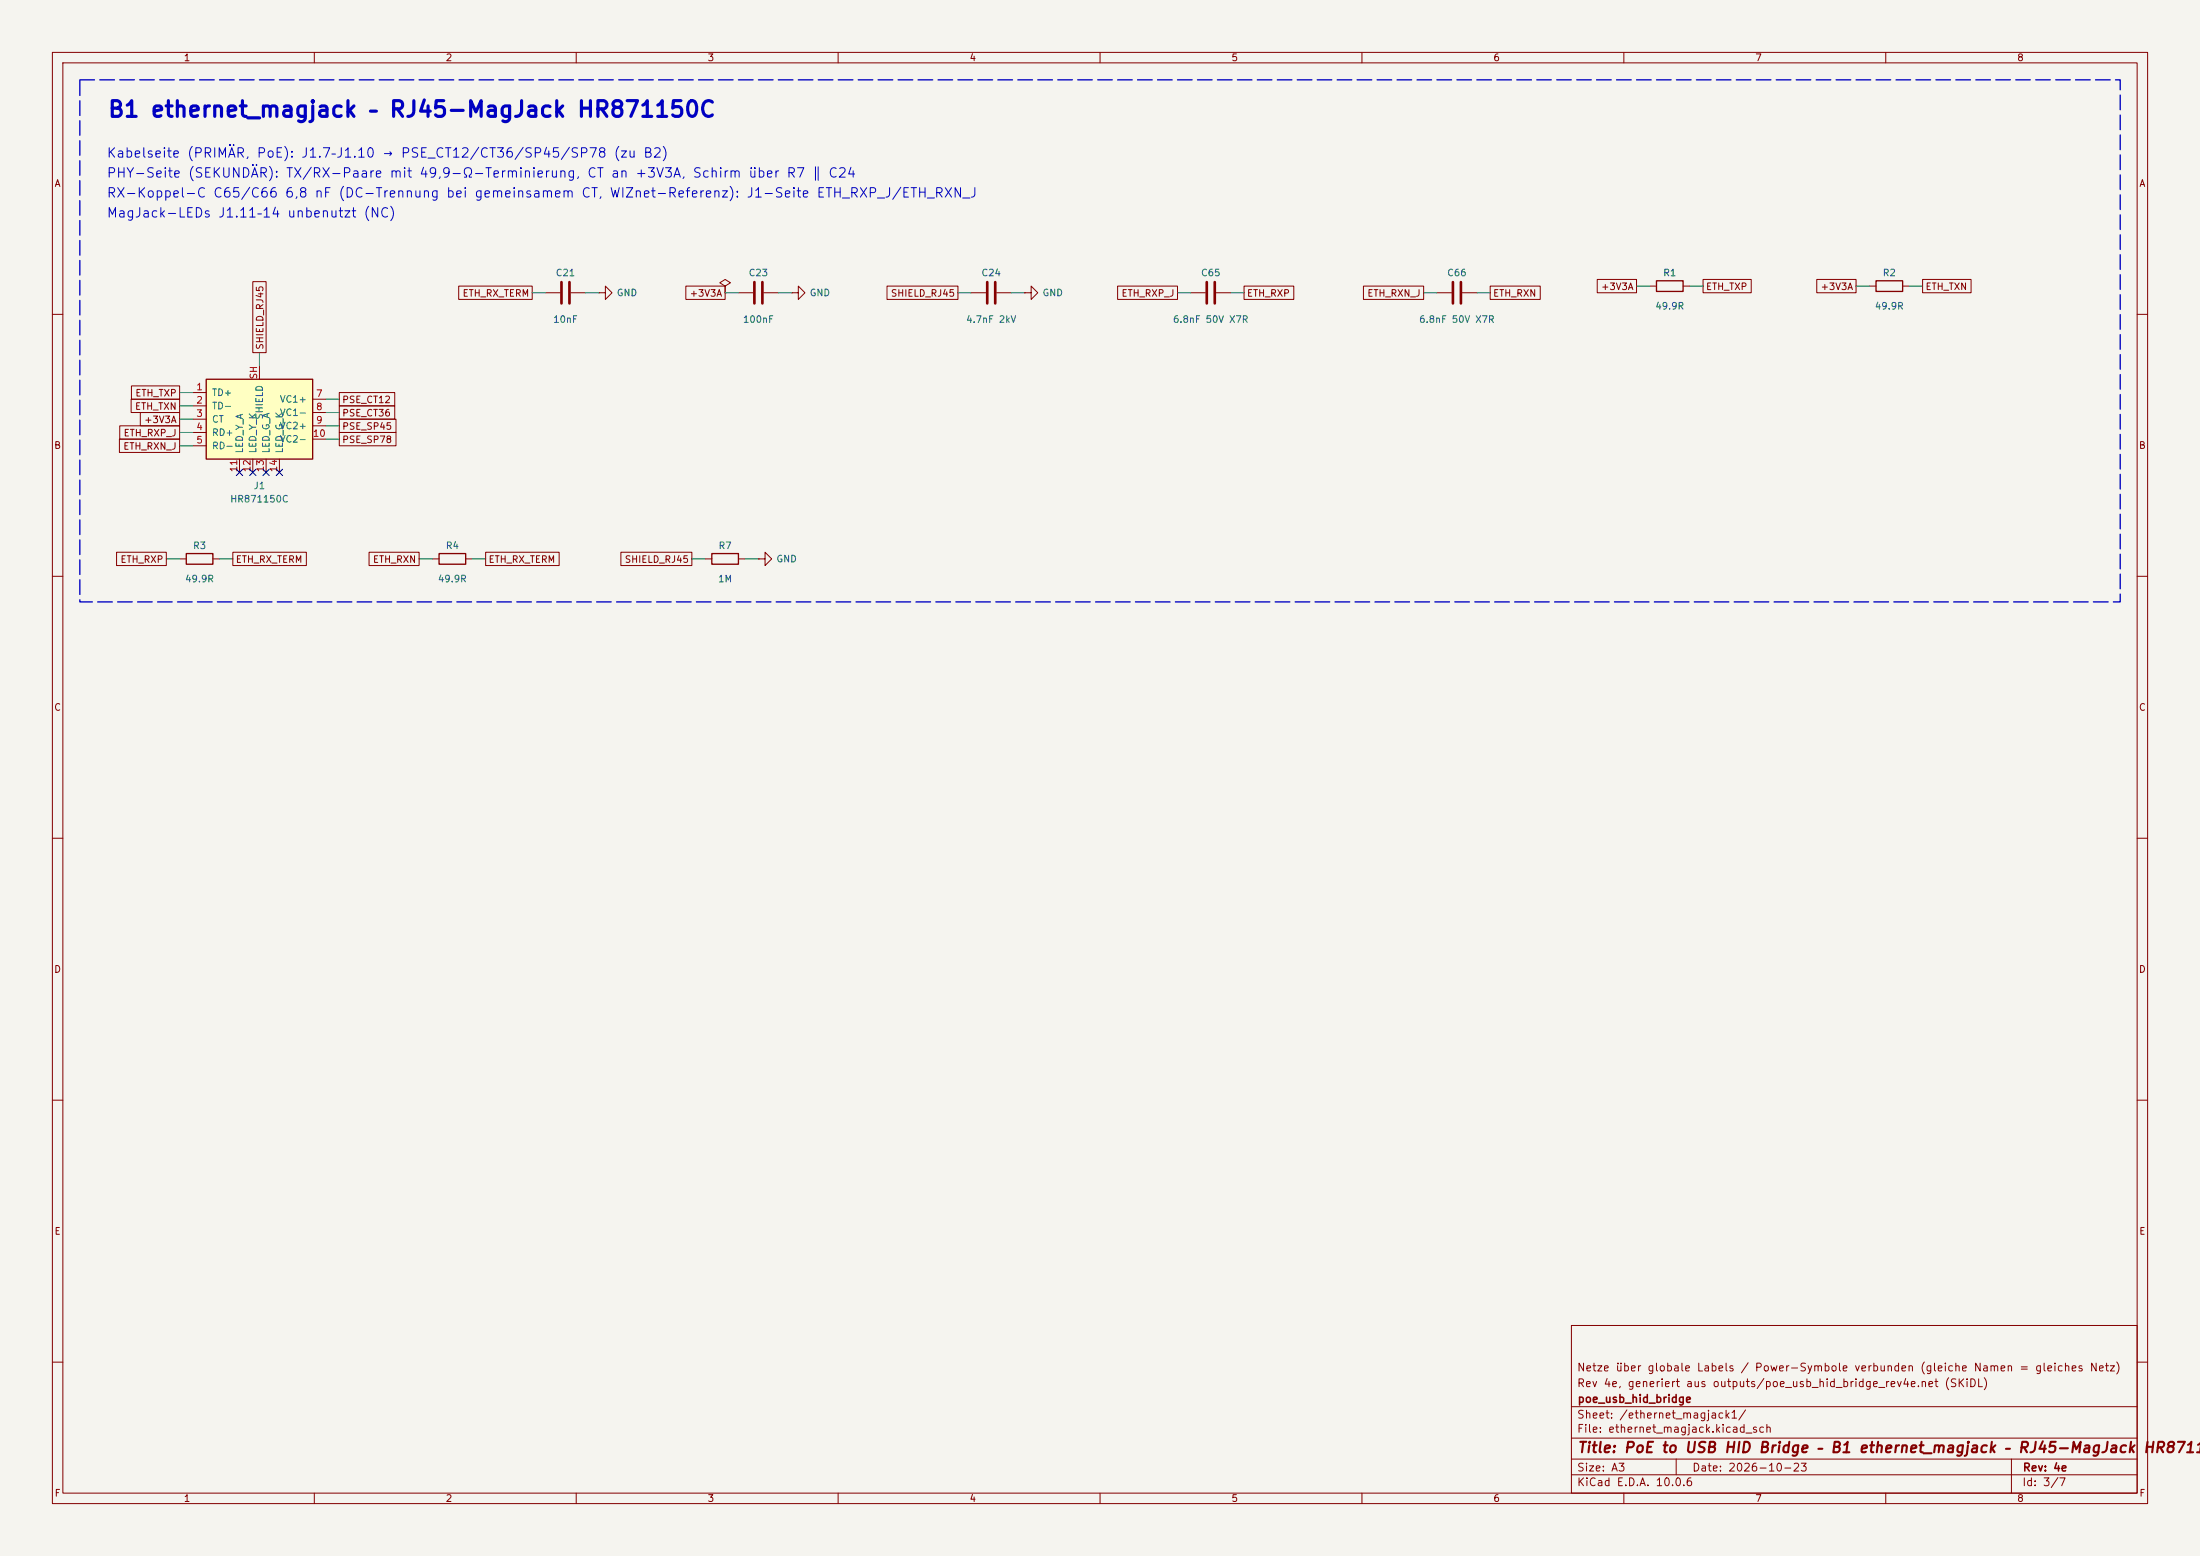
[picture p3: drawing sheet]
(kicad_sch
 (version 20250114)
 (generator "eeschema")
 (generator_version "9.0")
 (paper "A3")
 (title_block
  (title "PoE to USB HID Bridge – B1 ethernet_magjack – RJ45-MagJack HR871150C")
  (date "2026-10-23")
  (rev "4e")
  (company "poe_usb_hid_bridge")
  (comment 1 "Rev 4e, generiert aus outputs/poe_usb_hid_bridge_rev4e.net (SKiDL)")
  (comment 2 "Netze über globale Labels / Power-Symbole verbunden (gleiche Namen = gleiches Netz)"))
 (lib_symbols
  (symbol "Device:C"
   (pin_numbers (hide yes))
   (pin_names
    (offset 0.254)) (exclude_from_sim no) (in_bom yes) (on_board yes)
   (in_pos_files yes)
   (duplicate_pin_numbers_are_jumpers no)
   (property "Reference" "C" (at 0.635 2.54 0) (show_name no) (do_not_autoplace no) (effects (font (size 1.27 1.27)) (justify left)))
   (property "Value" "C" (at 0.635 -2.54 0) (show_name no) (do_not_autoplace no) (effects (font (size 1.27 1.27)) (justify left)))
   (property "Footprint" "" (at 0.9652 -3.81 0) (show_name no) (do_not_autoplace no) (hide yes) (effects (font (size 1.27 1.27))))
   (property "Datasheet" "" (at 0 0 0) (show_name no) (do_not_autoplace no) (hide yes) (effects (font (size 1.27 1.27))))
   (property "Description" "Unpolarized capacitor" (at 0 0 0) (show_name no) (do_not_autoplace no) (hide yes) (effects (font (size 1.27 1.27))))
   (symbol "C_0_1"
    (polyline (pts (xy -2.032 0.762) (xy 2.032 0.762)) (stroke (width 0.508) (type default)) (fill (type none)))
    (polyline (pts (xy -2.032 -0.762) (xy 2.032 -0.762)) (stroke (width 0.508) (type default)) (fill (type none))))
   (symbol "C_1_1"
    (pin passive line (at 0 3.81 270) (length 2.794) (name "" (effects (font (size 1.27 1.27)))) (number "1" (effects (font (size 1.27 1.27)))))
    (pin passive line (at 0 -3.81 90) (length 2.794) (name "" (effects (font (size 1.27 1.27)))) (number "2" (effects (font (size 1.27 1.27))))))
   (embedded_fonts no))
  (symbol "power:GND"
   (power global)
   (pin_numbers (hide yes))
   (pin_names
    (offset 0) (hide yes)) (exclude_from_sim no) (in_bom yes) (on_board yes)
   (in_pos_files yes)
   (duplicate_pin_numbers_are_jumpers no)
   (property "Reference" "#PWR" (at 0 -6.35 0) (show_name no) (do_not_autoplace no) (hide yes) (effects (font (size 1.27 1.27))))
   (property "Value" "GND" (at 0 -3.81 0) (show_name no) (do_not_autoplace no) (effects (font (size 1.27 1.27))))
   (property "Footprint" "" (at 0 0 0) (show_name no) (do_not_autoplace no) (hide yes) (effects (font (size 1.27 1.27))))
   (property "Datasheet" "" (at 0 0 0) (show_name no) (do_not_autoplace no) (hide yes) (effects (font (size 1.27 1.27))))
   (property "Description" "Power symbol creates a global label with name \"GND\" , ground" (at 0 0 0) (show_name no) (do_not_autoplace no) (hide yes) (effects (font (size 1.27 1.27))))
   (symbol "GND_0_1"
    (polyline (pts (xy 0 0) (xy 0 -1.27) (xy 1.27 -1.27) (xy 0 -2.54) (xy -1.27 -1.27) (xy 0 -1.27)) (stroke (width 0) (type default)) (fill (type none))))
   (symbol "GND_1_1"
    (pin power_in line (at 0 0 270) (length 0) (name "" (effects (font (size 1.27 1.27)))) (number "1" (effects (font (size 1.27 1.27))))))
   (embedded_fonts no))
  (symbol "power:PWR_FLAG"
   (power global)
   (pin_numbers (hide yes))
   (pin_names
    (offset 0) (hide yes)) (exclude_from_sim no) (in_bom yes) (on_board yes)
   (in_pos_files yes)
   (duplicate_pin_numbers_are_jumpers no)
   (property "Reference" "#FLG" (at 0 1.905 0) (show_name no) (do_not_autoplace no) (hide yes) (effects (font (size 1.27 1.27))))
   (property "Value" "PWR_FLAG" (at 0 3.81 0) (show_name no) (do_not_autoplace no) (effects (font (size 1.27 1.27))))
   (property "Footprint" "" (at 0 0 0) (show_name no) (do_not_autoplace no) (hide yes) (effects (font (size 1.27 1.27))))
   (property "Datasheet" "" (at 0 0 0) (show_name no) (do_not_autoplace no) (hide yes) (effects (font (size 1.27 1.27))))
   (property "Description" "Special symbol for telling ERC where power comes from" (at 0 0 0) (show_name no) (do_not_autoplace no) (hide yes) (effects (font (size 1.27 1.27))))
   (symbol "PWR_FLAG_0_0"
    (pin power_out line (at 0 0 90) (length 0) (name "" (effects (font (size 1.27 1.27)))) (number "1" (effects (font (size 1.27 1.27))))))
   (symbol "PWR_FLAG_0_1"
    (polyline (pts (xy 0 0) (xy 0 1.27) (xy -1.016 1.905) (xy 0 2.54) (xy 1.016 1.905) (xy 0 1.27)) (stroke (width 0) (type default)) (fill (type none))))
   (embedded_fonts no))
  (symbol "poe_usb_hid_bridge:HR871150C"
   (pin_names
    (offset 1.016)) (exclude_from_sim no) (in_bom yes) (on_board yes)
   (property "Reference" "J" (at -10.16 8.89 0) (effects (font (size 1.27 1.27))))
   (property "Value" "HR871150C" (at 10.16 8.89 0) (effects (font (size 1.27 1.27))))
   (property "Footprint" "poe_usb_hid_bridge:HanRun_HR871150C" (at 0 0 0) (effects hide (font (size 1.27 1.27))))
   (property "Datasheet" "https://datasheet.lcsc.com/datasheet/pdf/bae28869af3176e6a10bdf4859b444a5.pdf" (at 0 0 0) (effects hide (font (size 1.27 1.27))))
   (property "Description" "HanRun HR871150C RJ45 MagJack 10/100 PoE (4 center taps), 2 LEDs, THT. No pin 6. CT(P3) = ONE common chip-side center tap of both transformers. Shield pad 'SH' (2 tabs)." (at 0 0 0) (effects hide (font (size 1.27 1.27))))
   (symbol "HR871150C_0_1"
    (rectangle (start -10.16 7.62) (end 10.16 -7.62) (stroke (width 0.254) (type default)) (fill (type background))))
   (symbol "HR871150C_1_1"
    (pin passive line (at -12.70 5.08 0) (length 2.54) (name "TD+" (effects (font (size 1.27 1.27)))) (number "1" (effects (font (size 1.27 1.27)))))
    (pin passive line (at -12.70 2.54 0) (length 2.54) (name "TD-" (effects (font (size 1.27 1.27)))) (number "2" (effects (font (size 1.27 1.27)))))
    (pin passive line (at -12.70 -0.00 0) (length 2.54) (name "CT" (effects (font (size 1.27 1.27)))) (number "3" (effects (font (size 1.27 1.27)))))
    (pin passive line (at -12.70 -2.54 0) (length 2.54) (name "RD+" (effects (font (size 1.27 1.27)))) (number "4" (effects (font (size 1.27 1.27)))))
    (pin passive line (at -12.70 -5.08 0) (length 2.54) (name "RD-" (effects (font (size 1.27 1.27)))) (number "5" (effects (font (size 1.27 1.27)))))
    (pin passive line (at 12.70 3.81 180) (length 2.54) (name "VC1+" (effects (font (size 1.27 1.27)))) (number "7" (effects (font (size 1.27 1.27)))))
    (pin passive line (at 12.70 1.27 180) (length 2.54) (name "VC1-" (effects (font (size 1.27 1.27)))) (number "8" (effects (font (size 1.27 1.27)))))
    (pin passive line (at 12.70 -1.27 180) (length 2.54) (name "VC2+" (effects (font (size 1.27 1.27)))) (number "9" (effects (font (size 1.27 1.27)))))
    (pin passive line (at 12.70 -3.81 180) (length 2.54) (name "VC2-" (effects (font (size 1.27 1.27)))) (number "10" (effects (font (size 1.27 1.27)))))
    (pin passive line (at 0.00 10.16 270) (length 2.54) (name "SHIELD" (effects (font (size 1.27 1.27)))) (number "SH" (effects (font (size 1.27 1.27)))))
    (pin passive line (at -3.81 -10.16 90) (length 2.54) (name "LED_Y_A" (effects (font (size 1.27 1.27)))) (number "11" (effects (font (size 1.27 1.27)))))
    (pin passive line (at -1.27 -10.16 90) (length 2.54) (name "LED_Y_K" (effects (font (size 1.27 1.27)))) (number "12" (effects (font (size 1.27 1.27)))))
    (pin passive line (at 1.27 -10.16 90) (length 2.54) (name "LED_G_A" (effects (font (size 1.27 1.27)))) (number "13" (effects (font (size 1.27 1.27)))))
    (pin passive line (at 3.81 -10.16 90) (length 2.54) (name "LED_G_K" (effects (font (size 1.27 1.27)))) (number "14" (effects (font (size 1.27 1.27)))))))
  (symbol "Device:R"
   (pin_numbers (hide yes))
   (pin_names
    (offset 0)) (exclude_from_sim no) (in_bom yes) (on_board yes)
   (in_pos_files yes)
   (duplicate_pin_numbers_are_jumpers no)
   (property "Reference" "R" (at 2.032 0 90) (show_name no) (do_not_autoplace no) (effects (font (size 1.27 1.27))))
   (property "Value" "R" (at 0 0 90) (show_name no) (do_not_autoplace no) (effects (font (size 1.27 1.27))))
   (property "Footprint" "" (at -1.778 0 90) (show_name no) (do_not_autoplace no) (hide yes) (effects (font (size 1.27 1.27))))
   (property "Datasheet" "" (at 0 0 0) (show_name no) (do_not_autoplace no) (hide yes) (effects (font (size 1.27 1.27))))
   (property "Description" "Resistor" (at 0 0 0) (show_name no) (do_not_autoplace no) (hide yes) (effects (font (size 1.27 1.27))))
   (symbol "R_0_1"
    (rectangle (start -1.016 -2.54) (end 1.016 2.54) (stroke (width 0.254) (type default)) (fill (type none))))
   (symbol "R_1_1"
    (pin passive line (at 0 3.81 270) (length 1.27) (name "" (effects (font (size 1.27 1.27)))) (number "1" (effects (font (size 1.27 1.27)))))
    (pin passive line (at 0 -3.81 90) (length 1.27) (name "" (effects (font (size 1.27 1.27)))) (number "2" (effects (font (size 1.27 1.27))))))
   (embedded_fonts no)))
 (text "B1 ethernet_magjack – RJ45-MagJack HR871150C"
  (exclude_from_sim no)
  (at 20.32 22.86 0)
  (effects (font (size 3.0 3.0) (bold yes)) (justify left bottom)))
 (text "Kabelseite (PRIMÄR, PoE): J1.7–J1.10 → PSE_CT12/CT36/SP45/SP78 (zu B2)"
  (exclude_from_sim no)
  (at 20.32 30.48 0)
  (effects (font (size 1.8 1.8)) (justify left bottom)))
 (text "PHY-Seite (SEKUNDÄR): TX/RX-Paare mit 49,9-Ω-Terminierung, CT an +3V3A, Schirm über R7 ∥ C24"
  (exclude_from_sim no)
  (at 20.32 34.29 0)
  (effects (font (size 1.8 1.8)) (justify left bottom)))
 (text "RX-Koppel-C C65/C66 6,8 nF (DC-Trennung bei gemeinsamem CT, WIZnet-Referenz): J1-Seite ETH_RXP_J/ETH_RXN_J"
  (exclude_from_sim no)
  (at 20.32 38.1 0)
  (effects (font (size 1.8 1.8)) (justify left bottom)))
 (text "MagJack-LEDs J1.11–14 unbenutzt (NC)"
  (exclude_from_sim no)
  (at 20.32 41.91 0)
  (effects (font (size 1.8 1.8)) (justify left bottom)))
 (symbol
  (lib_id "Device:C")
  (at 107.95 55.88 90)
  (unit 1)
  (exclude_from_sim no)
  (in_bom yes)
  (on_board yes)
  (dnp no)
  (property "Reference" "C21" (at 107.95 52.07 90) (effects (font (size 1.27 1.27))))
  (property "Value" "10nF" (at 107.95 60.96 90) (effects (font (size 1.27 1.27))))
  (property "Footprint" "Capacitor_SMD:C_0402_1005Metric" (at 107.95 55.88 90) (effects (font (size 1.27 1.27)) (hide yes)))
  (property "Datasheet" "" (at 107.95 55.88 90) (effects (font (size 1.27 1.27)) (hide yes)))
  (property "Description" "Unpolarized capacitor" (at 107.95 55.88 90) (effects (font (size 1.27 1.27)) (hide yes)))
  (property "MPN" "CL05B103KB5NNNC" (at 107.95 55.88 90) (effects (font (size 1.27 1.27)) (hide yes)))
  (property "LCSC" "C15195" (at 107.95 55.88 90) (effects (font (size 1.27 1.27)) (hide yes)))
  (pin "1")
  (pin "2"))
 (wire
  (pts (xy 104.14 55.88) (xy 101.6 55.88))
  (stroke (width 0) (type default)))
 (global_label "ETH_RX_TERM"
  (shape passive)
  (at 101.6 55.88 180)
  (fields_autoplaced yes)
  (effects (font (size 1.27 1.27)) (justify right))
  (property "Intersheetrefs" "${INTERSHEET_REFS}" (at 101.6 55.88 0) (effects (font (size 1.27 1.27)) (hide yes))))
 (wire
  (pts (xy 111.76 55.88) (xy 114.3 55.88))
  (stroke (width 0) (type default)))
 (symbol
  (lib_id "power:GND")
  (at 114.3 55.88 90)
  (unit 1)
  (exclude_from_sim no)
  (in_bom no)
  (on_board no)
  (dnp no)
  (property "Reference" "#PWR0014" (at 114.3 55.88 90) (effects (font (size 1.27 1.27)) (hide yes)))
  (property "Value" "GND" (at 119.7 55.88 90) (effects (font (size 1.27 1.27))))
  (property "Footprint" "" (at 114.3 55.88 90) (effects (font (size 1.27 1.27)) (hide yes)))
  (property "Datasheet" "" (at 114.3 55.88 90) (effects (font (size 1.27 1.27)) (hide yes)))
  (property "Description" "" (at 114.3 55.88 90) (effects (font (size 1.27 1.27)) (hide yes)))
  (pin "1"))
 (symbol
  (lib_id "Device:C")
  (at 144.78 55.88 90)
  (unit 1)
  (exclude_from_sim no)
  (in_bom yes)
  (on_board yes)
  (dnp no)
  (property "Reference" "C23" (at 144.78 52.07 90) (effects (font (size 1.27 1.27))))
  (property "Value" "100nF" (at 144.78 60.96 90) (effects (font (size 1.27 1.27))))
  (property "Footprint" "Capacitor_SMD:C_0402_1005Metric" (at 144.78 55.88 90) (effects (font (size 1.27 1.27)) (hide yes)))
  (property "Datasheet" "" (at 144.78 55.88 90) (effects (font (size 1.27 1.27)) (hide yes)))
  (property "Description" "Unpolarized capacitor" (at 144.78 55.88 90) (effects (font (size 1.27 1.27)) (hide yes)))
  (property "MPN" "CL05B104KO5NNNC" (at 144.78 55.88 90) (effects (font (size 1.27 1.27)) (hide yes)))
  (property "LCSC" "C1525" (at 144.78 55.88 90) (effects (font (size 1.27 1.27)) (hide yes)))
  (pin "1")
  (pin "2"))
 (wire
  (pts (xy 140.97 55.88) (xy 138.43 55.88))
  (stroke (width 0) (type default)))
 (global_label "+3V3A"
  (shape passive)
  (at 138.43 55.88 180)
  (fields_autoplaced yes)
  (effects (font (size 1.27 1.27)) (justify right))
  (property "Intersheetrefs" "${INTERSHEET_REFS}" (at 138.43 55.88 0) (effects (font (size 1.27 1.27)) (hide yes))))
 (symbol
  (lib_id "power:PWR_FLAG")
  (at 138.43 55.88 0)
  (unit 1)
  (exclude_from_sim no)
  (in_bom no)
  (on_board no)
  (dnp no)
  (property "Reference" "#FLG005" (at 138.43 53.34 0) (effects (font (size 1.27 1.27)) (hide yes)))
  (property "Value" "PWR_FLAG" (at 138.43 52.07 0) (effects (font (size 1.27 1.27)) (hide yes)))
  (property "Footprint" "" (at 138.43 55.88 0) (effects (font (size 1.27 1.27)) (hide yes)))
  (property "Datasheet" "" (at 138.43 55.88 0) (effects (font (size 1.27 1.27)) (hide yes)))
  (property "Description" "" (at 138.43 55.88 0) (effects (font (size 1.27 1.27)) (hide yes)))
  (pin "1"))
 (wire
  (pts (xy 148.59 55.88) (xy 151.13 55.88))
  (stroke (width 0) (type default)))
 (symbol
  (lib_id "power:GND")
  (at 151.13 55.88 90)
  (unit 1)
  (exclude_from_sim no)
  (in_bom no)
  (on_board no)
  (dnp no)
  (property "Reference" "#PWR0015" (at 151.13 55.88 90) (effects (font (size 1.27 1.27)) (hide yes)))
  (property "Value" "GND" (at 156.53 55.88 90) (effects (font (size 1.27 1.27))))
  (property "Footprint" "" (at 151.13 55.88 90) (effects (font (size 1.27 1.27)) (hide yes)))
  (property "Datasheet" "" (at 151.13 55.88 90) (effects (font (size 1.27 1.27)) (hide yes)))
  (property "Description" "" (at 151.13 55.88 90) (effects (font (size 1.27 1.27)) (hide yes)))
  (pin "1"))
 (symbol
  (lib_id "Device:C")
  (at 189.23 55.88 90)
  (unit 1)
  (exclude_from_sim no)
  (in_bom yes)
  (on_board yes)
  (dnp no)
  (property "Reference" "C24" (at 189.23 52.07 90) (effects (font (size 1.27 1.27))))
  (property "Value" "4.7nF 2kV" (at 189.23 60.96 90) (effects (font (size 1.27 1.27))))
  (property "Footprint" "Capacitor_SMD:C_1812_4532Metric" (at 189.23 55.88 90) (effects (font (size 1.27 1.27)) (hide yes)))
  (property "Datasheet" "" (at 189.23 55.88 90) (effects (font (size 1.27 1.27)) (hide yes)))
  (property "Description" "Unpolarized capacitor" (at 189.23 55.88 90) (effects (font (size 1.27 1.27)) (hide yes)))
  (property "MPN" "C1812X472K202T" (at 189.23 55.88 90) (effects (font (size 1.27 1.27)) (hide yes)))
  (property "LCSC" "C106172" (at 189.23 55.88 90) (effects (font (size 1.27 1.27)) (hide yes)))
  (pin "1")
  (pin "2"))
 (wire
  (pts (xy 185.42 55.88) (xy 182.88 55.88))
  (stroke (width 0) (type default)))
 (global_label "SHIELD_RJ45"
  (shape passive)
  (at 182.88 55.88 180)
  (fields_autoplaced yes)
  (effects (font (size 1.27 1.27)) (justify right))
  (property "Intersheetrefs" "${INTERSHEET_REFS}" (at 182.88 55.88 0) (effects (font (size 1.27 1.27)) (hide yes))))
 (wire
  (pts (xy 193.04 55.88) (xy 195.58 55.88))
  (stroke (width 0) (type default)))
 (symbol
  (lib_id "power:GND")
  (at 195.58 55.88 90)
  (unit 1)
  (exclude_from_sim no)
  (in_bom no)
  (on_board no)
  (dnp no)
  (property "Reference" "#PWR0016" (at 195.58 55.88 90) (effects (font (size 1.27 1.27)) (hide yes)))
  (property "Value" "GND" (at 200.98 55.88 90) (effects (font (size 1.27 1.27))))
  (property "Footprint" "" (at 195.58 55.88 90) (effects (font (size 1.27 1.27)) (hide yes)))
  (property "Datasheet" "" (at 195.58 55.88 90) (effects (font (size 1.27 1.27)) (hide yes)))
  (property "Description" "" (at 195.58 55.88 90) (effects (font (size 1.27 1.27)) (hide yes)))
  (pin "1"))
 (symbol
  (lib_id "Device:C")
  (at 231.14 55.88 90)
  (unit 1)
  (exclude_from_sim no)
  (in_bom yes)
  (on_board yes)
  (dnp no)
  (property "Reference" "C65" (at 231.14 52.07 90) (effects (font (size 1.27 1.27))))
  (property "Value" "6.8nF 50V X7R" (at 231.14 60.96 90) (effects (font (size 1.27 1.27))))
  (property "Footprint" "Capacitor_SMD:C_0402_1005Metric" (at 231.14 55.88 90) (effects (font (size 1.27 1.27)) (hide yes)))
  (property "Datasheet" "" (at 231.14 55.88 90) (effects (font (size 1.27 1.27)) (hide yes)))
  (property "Description" "" (at 231.14 55.88 90) (effects (font (size 1.27 1.27)) (hide yes)))
  (property "MPN" "YAGEO CC0402KRX7R9BB682" (at 231.14 55.88 90) (effects (font (size 1.27 1.27)) (hide yes)))
  (property "LCSC" "C93654" (at 231.14 55.88 90) (effects (font (size 1.27 1.27)) (hide yes)))
  (pin "1")
  (pin "2"))
 (wire
  (pts (xy 227.33 55.88) (xy 224.79 55.88))
  (stroke (width 0) (type default)))
 (global_label "ETH_RXP_J"
  (shape passive)
  (at 224.79 55.88 180)
  (fields_autoplaced yes)
  (effects (font (size 1.27 1.27)) (justify right))
  (property "Intersheetrefs" "${INTERSHEET_REFS}" (at 224.79 55.88 0) (effects (font (size 1.27 1.27)) (hide yes))))
 (wire
  (pts (xy 234.95 55.88) (xy 237.49 55.88))
  (stroke (width 0) (type default)))
 (global_label "ETH_RXP"
  (shape passive)
  (at 237.49 55.88 0)
  (fields_autoplaced yes)
  (effects (font (size 1.27 1.27)) (justify left))
  (property "Intersheetrefs" "${INTERSHEET_REFS}" (at 237.49 55.88 0) (effects (font (size 1.27 1.27)) (hide yes))))
 (symbol
  (lib_id "Device:C")
  (at 278.13 55.88 90)
  (unit 1)
  (exclude_from_sim no)
  (in_bom yes)
  (on_board yes)
  (dnp no)
  (property "Reference" "C66" (at 278.13 52.07 90) (effects (font (size 1.27 1.27))))
  (property "Value" "6.8nF 50V X7R" (at 278.13 60.96 90) (effects (font (size 1.27 1.27))))
  (property "Footprint" "Capacitor_SMD:C_0402_1005Metric" (at 278.13 55.88 90) (effects (font (size 1.27 1.27)) (hide yes)))
  (property "Datasheet" "" (at 278.13 55.88 90) (effects (font (size 1.27 1.27)) (hide yes)))
  (property "Description" "" (at 278.13 55.88 90) (effects (font (size 1.27 1.27)) (hide yes)))
  (property "MPN" "YAGEO CC0402KRX7R9BB682" (at 278.13 55.88 90) (effects (font (size 1.27 1.27)) (hide yes)))
  (property "LCSC" "C93654" (at 278.13 55.88 90) (effects (font (size 1.27 1.27)) (hide yes)))
  (pin "1")
  (pin "2"))
 (wire
  (pts (xy 274.32 55.88) (xy 271.78 55.88))
  (stroke (width 0) (type default)))
 (global_label "ETH_RXN_J"
  (shape passive)
  (at 271.78 55.88 180)
  (fields_autoplaced yes)
  (effects (font (size 1.27 1.27)) (justify right))
  (property "Intersheetrefs" "${INTERSHEET_REFS}" (at 271.78 55.88 0) (effects (font (size 1.27 1.27)) (hide yes))))
 (wire
  (pts (xy 281.94 55.88) (xy 284.48 55.88))
  (stroke (width 0) (type default)))
 (global_label "ETH_RXN"
  (shape passive)
  (at 284.48 55.88 0)
  (fields_autoplaced yes)
  (effects (font (size 1.27 1.27)) (justify left))
  (property "Intersheetrefs" "${INTERSHEET_REFS}" (at 284.48 55.88 0) (effects (font (size 1.27 1.27)) (hide yes))))
 (symbol
  (lib_id "poe_usb_hid_bridge:HR871150C")
  (at 49.53 80.01 0)
  (unit 1)
  (exclude_from_sim no)
  (in_bom yes)
  (on_board yes)
  (dnp no)
  (property "Reference" "J1" (at 49.53 92.71 0) (effects (font (size 1.27 1.27))))
  (property "Value" "HR871150C" (at 49.53 95.25 0) (effects (font (size 1.27 1.27))))
  (property "Footprint" "poe_usb_hid_bridge:HanRun_HR871150C" (at 49.53 80.01 0) (effects (font (size 1.27 1.27)) (hide yes)))
  (property "Datasheet" "https://datasheet.lcsc.com/datasheet/pdf/bae28869af3176e6a10bdf4859b444a5.pdf" (at 49.53 80.01 0) (effects (font (size 1.27 1.27)) (hide yes)))
  (property "Description" "HanRun HR871150C RJ45 MagJack 10/100 PoE (4 center taps), 2 LEDs, THT. No pin 6. CT(P3) = ONE common chip-side center tap of both transformers. Shield pad 'SH' (2 tabs)." (at 49.53 80.01 0) (effects (font (size 1.27 1.27)) (hide yes)))
  (property "MPN" "HanRun HR871150C" (at 49.53 80.01 0) (effects (font (size 1.27 1.27)) (hide yes)))
  (property "LCSC" "C19724786" (at 49.53 80.01 0) (effects (font (size 1.27 1.27)) (hide yes)))
  (pin "1")
  (pin "2")
  (pin "3")
  (pin "4")
  (pin "5")
  (pin "7")
  (pin "8")
  (pin "9")
  (pin "10")
  (pin "SH")
  (pin "11")
  (pin "12")
  (pin "13")
  (pin "14"))
 (wire
  (pts (xy 36.83 74.93) (xy 34.29 74.93))
  (stroke (width 0) (type default)))
 (global_label "ETH_TXP"
  (shape passive)
  (at 34.29 74.93 180)
  (fields_autoplaced yes)
  (effects (font (size 1.27 1.27)) (justify right))
  (property "Intersheetrefs" "${INTERSHEET_REFS}" (at 34.29 74.93 0) (effects (font (size 1.27 1.27)) (hide yes))))
 (wire
  (pts (xy 36.83 77.47) (xy 34.29 77.47))
  (stroke (width 0) (type default)))
 (global_label "ETH_TXN"
  (shape passive)
  (at 34.29 77.47 180)
  (fields_autoplaced yes)
  (effects (font (size 1.27 1.27)) (justify right))
  (property "Intersheetrefs" "${INTERSHEET_REFS}" (at 34.29 77.47 0) (effects (font (size 1.27 1.27)) (hide yes))))
 (wire
  (pts (xy 36.83 80.01) (xy 34.29 80.01))
  (stroke (width 0) (type default)))
 (global_label "+3V3A"
  (shape passive)
  (at 34.29 80.01 180)
  (fields_autoplaced yes)
  (effects (font (size 1.27 1.27)) (justify right))
  (property "Intersheetrefs" "${INTERSHEET_REFS}" (at 34.29 80.01 0) (effects (font (size 1.27 1.27)) (hide yes))))
 (wire
  (pts (xy 36.83 82.55) (xy 34.29 82.55))
  (stroke (width 0) (type default)))
 (global_label "ETH_RXP_J"
  (shape passive)
  (at 34.29 82.55 180)
  (fields_autoplaced yes)
  (effects (font (size 1.27 1.27)) (justify right))
  (property "Intersheetrefs" "${INTERSHEET_REFS}" (at 34.29 82.55 0) (effects (font (size 1.27 1.27)) (hide yes))))
 (wire
  (pts (xy 36.83 85.09) (xy 34.29 85.09))
  (stroke (width 0) (type default)))
 (global_label "ETH_RXN_J"
  (shape passive)
  (at 34.29 85.09 180)
  (fields_autoplaced yes)
  (effects (font (size 1.27 1.27)) (justify right))
  (property "Intersheetrefs" "${INTERSHEET_REFS}" (at 34.29 85.09 0) (effects (font (size 1.27 1.27)) (hide yes))))
 (wire
  (pts (xy 62.23 76.2) (xy 64.77 76.2))
  (stroke (width 0) (type default)))
 (global_label "PSE_CT12"
  (shape passive)
  (at 64.77 76.2 0)
  (fields_autoplaced yes)
  (effects (font (size 1.27 1.27)) (justify left))
  (property "Intersheetrefs" "${INTERSHEET_REFS}" (at 64.77 76.2 0) (effects (font (size 1.27 1.27)) (hide yes))))
 (wire
  (pts (xy 62.23 78.74) (xy 64.77 78.74))
  (stroke (width 0) (type default)))
 (global_label "PSE_CT36"
  (shape passive)
  (at 64.77 78.74 0)
  (fields_autoplaced yes)
  (effects (font (size 1.27 1.27)) (justify left))
  (property "Intersheetrefs" "${INTERSHEET_REFS}" (at 64.77 78.74 0) (effects (font (size 1.27 1.27)) (hide yes))))
 (wire
  (pts (xy 62.23 81.28) (xy 64.77 81.28))
  (stroke (width 0) (type default)))
 (global_label "PSE_SP45"
  (shape passive)
  (at 64.77 81.28 0)
  (fields_autoplaced yes)
  (effects (font (size 1.27 1.27)) (justify left))
  (property "Intersheetrefs" "${INTERSHEET_REFS}" (at 64.77 81.28 0) (effects (font (size 1.27 1.27)) (hide yes))))
 (wire
  (pts (xy 62.23 83.82) (xy 64.77 83.82))
  (stroke (width 0) (type default)))
 (global_label "PSE_SP78"
  (shape passive)
  (at 64.77 83.82 0)
  (fields_autoplaced yes)
  (effects (font (size 1.27 1.27)) (justify left))
  (property "Intersheetrefs" "${INTERSHEET_REFS}" (at 64.77 83.82 0) (effects (font (size 1.27 1.27)) (hide yes))))
 (wire
  (pts (xy 49.53 69.85) (xy 49.53 67.31))
  (stroke (width 0) (type default)))
 (global_label "SHIELD_RJ45"
  (shape passive)
  (at 49.53 67.31 90)
  (fields_autoplaced yes)
  (effects (font (size 1.27 1.27)) (justify left))
  (property "Intersheetrefs" "${INTERSHEET_REFS}" (at 49.53 67.31 0) (effects (font (size 1.27 1.27)) (hide yes))))
 (no_connect
  (at 45.72 90.17))
 (no_connect
  (at 48.26 90.17))
 (no_connect
  (at 50.8 90.17))
 (no_connect
  (at 53.34 90.17))
 (symbol
  (lib_id "Device:R")
  (at 318.77 54.61 90)
  (unit 1)
  (exclude_from_sim no)
  (in_bom yes)
  (on_board yes)
  (dnp no)
  (property "Reference" "R1" (at 318.77 52.07 90) (effects (font (size 1.27 1.27))))
  (property "Value" "49.9R" (at 318.77 58.42 90) (effects (font (size 1.27 1.27))))
  (property "Footprint" "Resistor_SMD:R_0402_1005Metric" (at 318.77 54.61 90) (effects (font (size 1.27 1.27)) (hide yes)))
  (property "Datasheet" "" (at 318.77 54.61 90) (effects (font (size 1.27 1.27)) (hide yes)))
  (property "Description" "Resistor" (at 318.77 54.61 90) (effects (font (size 1.27 1.27)) (hide yes)))
  (property "MPN" "0402WGF499JTCE" (at 318.77 54.61 90) (effects (font (size 1.27 1.27)) (hide yes)))
  (property "LCSC" "C25120" (at 318.77 54.61 90) (effects (font (size 1.27 1.27)) (hide yes)))
  (pin "1")
  (pin "2"))
 (wire
  (pts (xy 314.96 54.61) (xy 312.42 54.61))
  (stroke (width 0) (type default)))
 (global_label "+3V3A"
  (shape passive)
  (at 312.42 54.61 180)
  (fields_autoplaced yes)
  (effects (font (size 1.27 1.27)) (justify right))
  (property "Intersheetrefs" "${INTERSHEET_REFS}" (at 312.42 54.61 0) (effects (font (size 1.27 1.27)) (hide yes))))
 (wire
  (pts (xy 322.58 54.61) (xy 325.12 54.61))
  (stroke (width 0) (type default)))
 (global_label "ETH_TXP"
  (shape passive)
  (at 325.12 54.61 0)
  (fields_autoplaced yes)
  (effects (font (size 1.27 1.27)) (justify left))
  (property "Intersheetrefs" "${INTERSHEET_REFS}" (at 325.12 54.61 0) (effects (font (size 1.27 1.27)) (hide yes))))
 (symbol
  (lib_id "Device:R")
  (at 360.68 54.61 90)
  (unit 1)
  (exclude_from_sim no)
  (in_bom yes)
  (on_board yes)
  (dnp no)
  (property "Reference" "R2" (at 360.68 52.07 90) (effects (font (size 1.27 1.27))))
  (property "Value" "49.9R" (at 360.68 58.42 90) (effects (font (size 1.27 1.27))))
  (property "Footprint" "Resistor_SMD:R_0402_1005Metric" (at 360.68 54.61 90) (effects (font (size 1.27 1.27)) (hide yes)))
  (property "Datasheet" "" (at 360.68 54.61 90) (effects (font (size 1.27 1.27)) (hide yes)))
  (property "Description" "Resistor" (at 360.68 54.61 90) (effects (font (size 1.27 1.27)) (hide yes)))
  (property "MPN" "0402WGF499JTCE" (at 360.68 54.61 90) (effects (font (size 1.27 1.27)) (hide yes)))
  (property "LCSC" "C25120" (at 360.68 54.61 90) (effects (font (size 1.27 1.27)) (hide yes)))
  (pin "1")
  (pin "2"))
 (wire
  (pts (xy 356.87 54.61) (xy 354.33 54.61))
  (stroke (width 0) (type default)))
 (global_label "+3V3A"
  (shape passive)
  (at 354.33 54.61 180)
  (fields_autoplaced yes)
  (effects (font (size 1.27 1.27)) (justify right))
  (property "Intersheetrefs" "${INTERSHEET_REFS}" (at 354.33 54.61 0) (effects (font (size 1.27 1.27)) (hide yes))))
 (wire
  (pts (xy 364.49 54.61) (xy 367.03 54.61))
  (stroke (width 0) (type default)))
 (global_label "ETH_TXN"
  (shape passive)
  (at 367.03 54.61 0)
  (fields_autoplaced yes)
  (effects (font (size 1.27 1.27)) (justify left))
  (property "Intersheetrefs" "${INTERSHEET_REFS}" (at 367.03 54.61 0) (effects (font (size 1.27 1.27)) (hide yes))))
 (symbol
  (lib_id "Device:R")
  (at 38.1 106.68 90)
  (unit 1)
  (exclude_from_sim no)
  (in_bom yes)
  (on_board yes)
  (dnp no)
  (property "Reference" "R3" (at 38.1 104.14 90) (effects (font (size 1.27 1.27))))
  (property "Value" "49.9R" (at 38.1 110.49 90) (effects (font (size 1.27 1.27))))
  (property "Footprint" "Resistor_SMD:R_0402_1005Metric" (at 38.1 106.68 90) (effects (font (size 1.27 1.27)) (hide yes)))
  (property "Datasheet" "" (at 38.1 106.68 90) (effects (font (size 1.27 1.27)) (hide yes)))
  (property "Description" "Resistor" (at 38.1 106.68 90) (effects (font (size 1.27 1.27)) (hide yes)))
  (property "MPN" "0402WGF499JTCE" (at 38.1 106.68 90) (effects (font (size 1.27 1.27)) (hide yes)))
  (property "LCSC" "C25120" (at 38.1 106.68 90) (effects (font (size 1.27 1.27)) (hide yes)))
  (pin "1")
  (pin "2"))
 (wire
  (pts (xy 34.29 106.68) (xy 31.75 106.68))
  (stroke (width 0) (type default)))
 (global_label "ETH_RXP"
  (shape passive)
  (at 31.75 106.68 180)
  (fields_autoplaced yes)
  (effects (font (size 1.27 1.27)) (justify right))
  (property "Intersheetrefs" "${INTERSHEET_REFS}" (at 31.75 106.68 0) (effects (font (size 1.27 1.27)) (hide yes))))
 (wire
  (pts (xy 41.91 106.68) (xy 44.45 106.68))
  (stroke (width 0) (type default)))
 (global_label "ETH_RX_TERM"
  (shape passive)
  (at 44.45 106.68 0)
  (fields_autoplaced yes)
  (effects (font (size 1.27 1.27)) (justify left))
  (property "Intersheetrefs" "${INTERSHEET_REFS}" (at 44.45 106.68 0) (effects (font (size 1.27 1.27)) (hide yes))))
 (symbol
  (lib_id "Device:R")
  (at 86.36 106.68 90)
  (unit 1)
  (exclude_from_sim no)
  (in_bom yes)
  (on_board yes)
  (dnp no)
  (property "Reference" "R4" (at 86.36 104.14 90) (effects (font (size 1.27 1.27))))
  (property "Value" "49.9R" (at 86.36 110.49 90) (effects (font (size 1.27 1.27))))
  (property "Footprint" "Resistor_SMD:R_0402_1005Metric" (at 86.36 106.68 90) (effects (font (size 1.27 1.27)) (hide yes)))
  (property "Datasheet" "" (at 86.36 106.68 90) (effects (font (size 1.27 1.27)) (hide yes)))
  (property "Description" "Resistor" (at 86.36 106.68 90) (effects (font (size 1.27 1.27)) (hide yes)))
  (property "MPN" "0402WGF499JTCE" (at 86.36 106.68 90) (effects (font (size 1.27 1.27)) (hide yes)))
  (property "LCSC" "C25120" (at 86.36 106.68 90) (effects (font (size 1.27 1.27)) (hide yes)))
  (pin "1")
  (pin "2"))
 (wire
  (pts (xy 82.55 106.68) (xy 80.01 106.68))
  (stroke (width 0) (type default)))
 (global_label "ETH_RXN"
  (shape passive)
  (at 80.01 106.68 180)
  (fields_autoplaced yes)
  (effects (font (size 1.27 1.27)) (justify right))
  (property "Intersheetrefs" "${INTERSHEET_REFS}" (at 80.01 106.68 0) (effects (font (size 1.27 1.27)) (hide yes))))
 (wire
  (pts (xy 90.17 106.68) (xy 92.71 106.68))
  (stroke (width 0) (type default)))
 (global_label "ETH_RX_TERM"
  (shape passive)
  (at 92.71 106.68 0)
  (fields_autoplaced yes)
  (effects (font (size 1.27 1.27)) (justify left))
  (property "Intersheetrefs" "${INTERSHEET_REFS}" (at 92.71 106.68 0) (effects (font (size 1.27 1.27)) (hide yes))))
 (symbol
  (lib_id "Device:R")
  (at 138.43 106.68 90)
  (unit 1)
  (exclude_from_sim no)
  (in_bom yes)
  (on_board yes)
  (dnp no)
  (property "Reference" "R7" (at 138.43 104.14 90) (effects (font (size 1.27 1.27))))
  (property "Value" "1M" (at 138.43 110.49 90) (effects (font (size 1.27 1.27))))
  (property "Footprint" "Resistor_SMD:R_0603_1608Metric" (at 138.43 106.68 90) (effects (font (size 1.27 1.27)) (hide yes)))
  (property "Datasheet" "" (at 138.43 106.68 90) (effects (font (size 1.27 1.27)) (hide yes)))
  (property "Description" "Resistor" (at 138.43 106.68 90) (effects (font (size 1.27 1.27)) (hide yes)))
  (property "MPN" "0603WAF1004T5E" (at 138.43 106.68 90) (effects (font (size 1.27 1.27)) (hide yes)))
  (property "LCSC" "C22935" (at 138.43 106.68 90) (effects (font (size 1.27 1.27)) (hide yes)))
  (pin "1")
  (pin "2"))
 (wire
  (pts (xy 134.62 106.68) (xy 132.08 106.68))
  (stroke (width 0) (type default)))
 (global_label "SHIELD_RJ45"
  (shape passive)
  (at 132.08 106.68 180)
  (fields_autoplaced yes)
  (effects (font (size 1.27 1.27)) (justify right))
  (property "Intersheetrefs" "${INTERSHEET_REFS}" (at 132.08 106.68 0) (effects (font (size 1.27 1.27)) (hide yes))))
 (wire
  (pts (xy 142.24 106.68) (xy 144.78 106.68))
  (stroke (width 0) (type default)))
 (symbol
  (lib_id "power:GND")
  (at 144.78 106.68 90)
  (unit 1)
  (exclude_from_sim no)
  (in_bom no)
  (on_board no)
  (dnp no)
  (property "Reference" "#PWR0017" (at 144.78 106.68 90) (effects (font (size 1.27 1.27)) (hide yes)))
  (property "Value" "GND" (at 150.18 106.68 90) (effects (font (size 1.27 1.27))))
  (property "Footprint" "" (at 144.78 106.68 90) (effects (font (size 1.27 1.27)) (hide yes)))
  (property "Datasheet" "" (at 144.78 106.68 90) (effects (font (size 1.27 1.27)) (hide yes)))
  (property "Description" "" (at 144.78 106.68 90) (effects (font (size 1.27 1.27)) (hide yes)))
  (pin "1"))
 (rectangle
  (start 15.24 15.24)
  (end 404.76 114.89)
  (stroke (width 0.254) (type dash))
  (fill (type none))))
